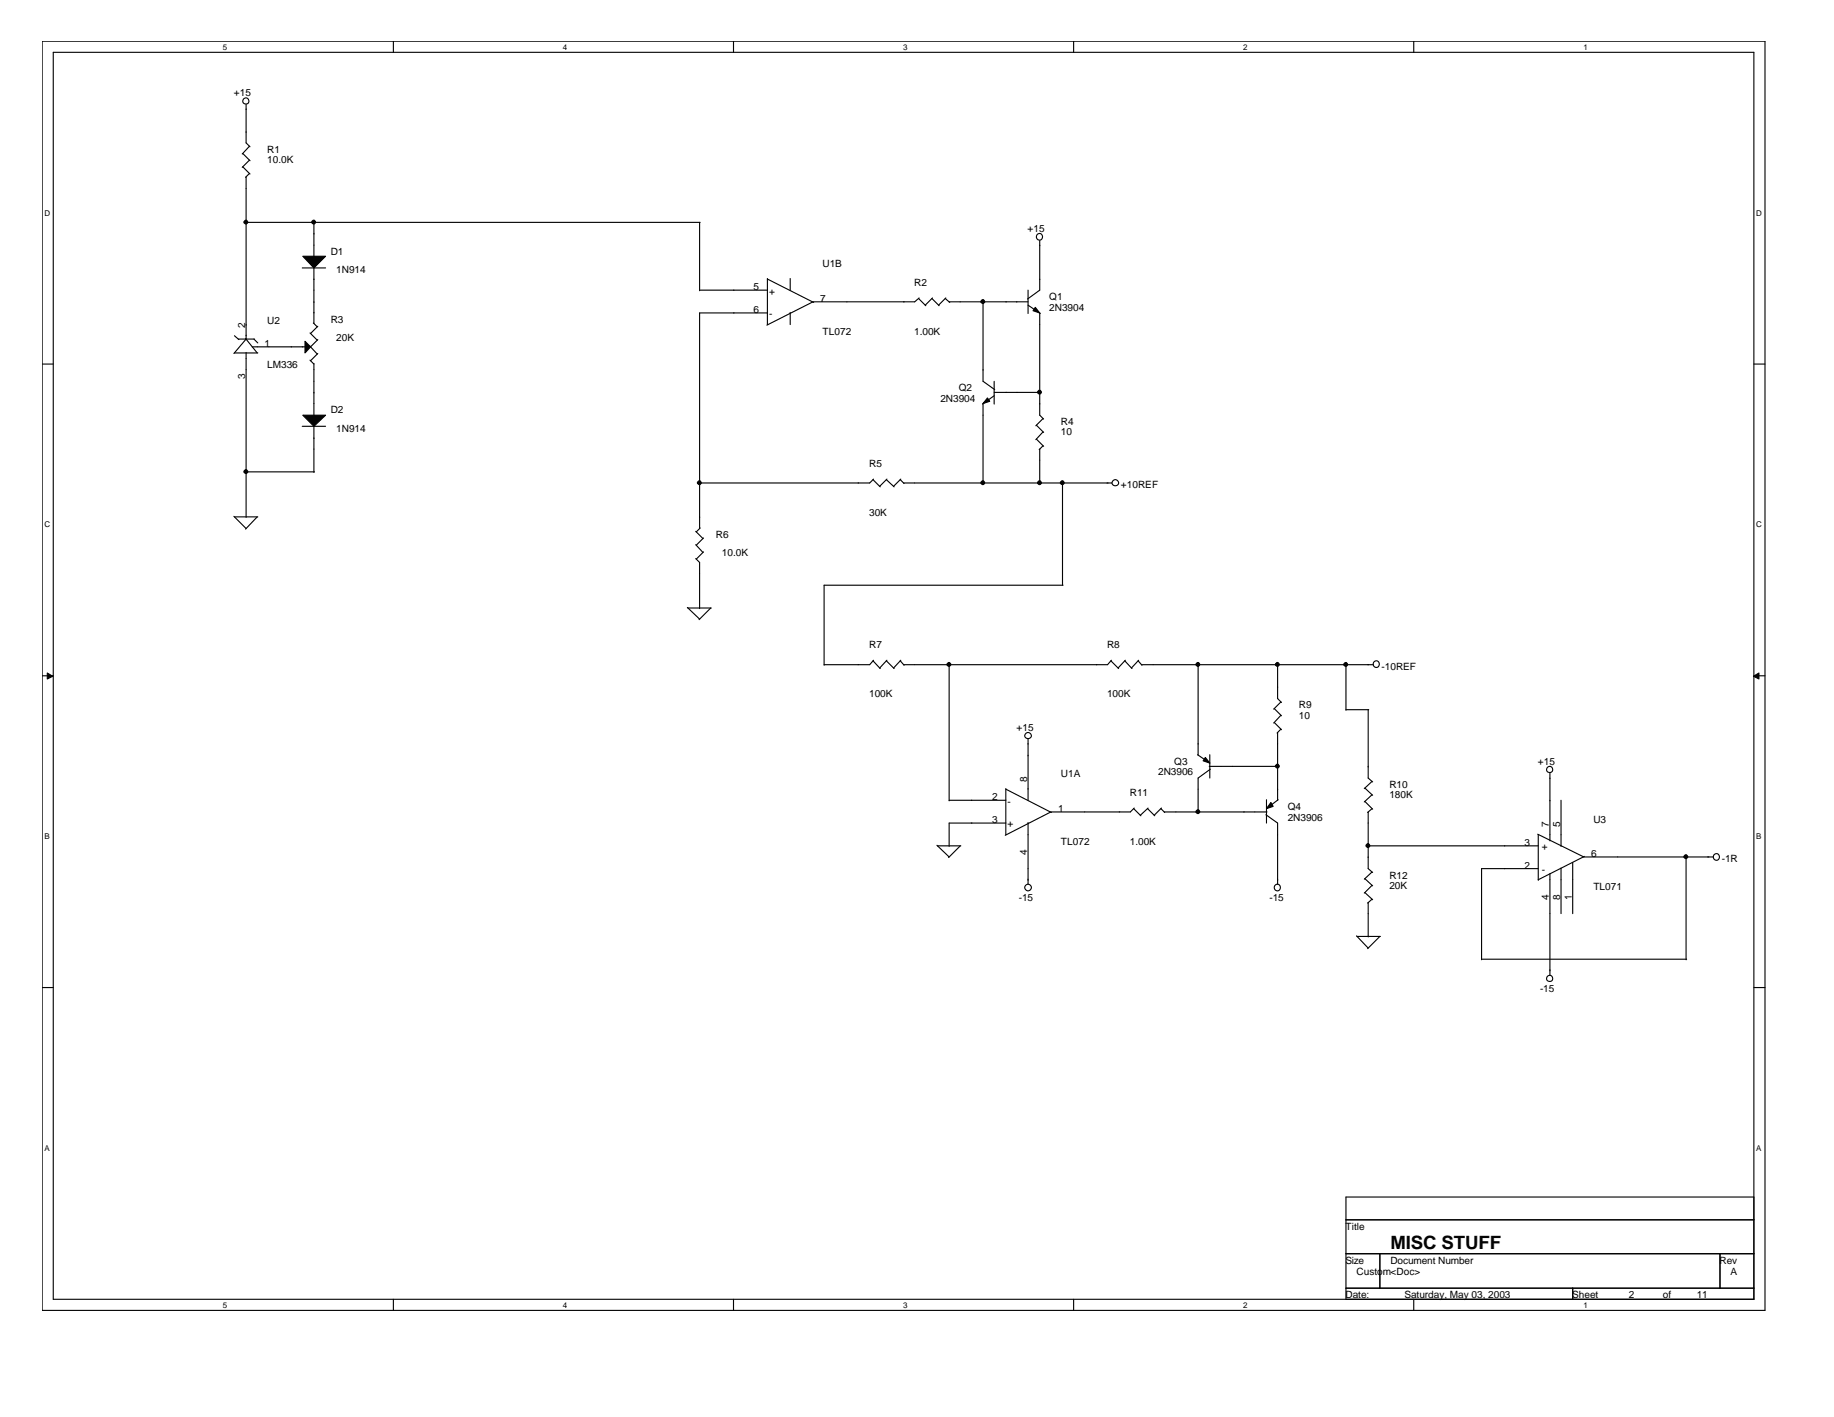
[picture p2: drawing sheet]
<svg xmlns="http://www.w3.org/2000/svg" width="279mm" height="216mm" viewBox="0 0 279 216" stroke-linecap="round" stroke-linejoin="round" font-family="sans-serif">
<g fill="none" stroke="#000" stroke-width=".17">
<path d="M6.4 6.3h262.5v193.4h-262.5zM8.1 8h259.1v190h-259.1zM37.5 15.9v5.9l.6 .6M59.9 6.3v1.7M111.7 6.3v1.7M163.6 6.3v1.7M215.4 6.3v1.7M37 23.4l1.1 1.1M37 25.4l1.1 1.1M37.5 26.9v24.8l-1.9 2.2M37.5 33.9h69.2M38 22.3l-1.1 1.2"/>
<path d="M38 24.4l-1.1 1.1M38 26.4l-.6 .6M47.8 33.9v5.2M106.6 33.9v10.4M158.4 36.7v7.5l-1.9 1.4M6.4 55.5h1.7M35.7 51.2l.7 .5M35.7 53.8h3.6M36.3 51.7h2.5M37.4 51.6l1.8 2.2M37.5 53.7v25.1M38.4 52.8h8.1"/>
<path d="M38.7 51.7l.6 .6M46 40.8h3.6M47.2 54.9l.6 .6M47.2 52.8l1.1 1.1M47.2 50.7l1.1 1.1M47.7 49.2l.6 .6M47.8 40.8v8.5M47.8 55.4v7.9M48.4 53.9l-1.1 1.1M48.4 51.7l-1.1 1.1M48.4 49.7l-1.1 1.1M106.6 44.2h10.3"/>
<path d="M116.9 42.4v7.1M116.9 42.5l7 3.6M116.9 47.7h-10.3v32.8M120.4 42.4v1.8M120.4 47.6v1.9M139.9 45.5l1.1 1.1M140 45.4l-.7 .6h-15.4l-7.1 3.5M142 45.5l1.1 1.1M142.1 45.4l-1.1 1.1M144 45.5l.7 .6M144.1 45.4l-1.1 1.1M144.6 46h12"/>
<path d="M149.8 46v12.1l1.7 1.3M151.5 58.1v3.5M151.5 59.8h7M156.6 44.2v3.6M156.6 46.5l1.9 1.3M158.4 47.7v15.6l.6 .6M267.2 55.5h1.7M35.6 78.7l1.9 1.8M35.7 78.8h3.6M37.5 71.9h10.4M39.2 78.8l-1.8 1.8M46 65h3.6"/>
<path d="M47.8 65v7M133 73.1l1.1 1.1M133.1 73l-.6 .6h-25.9M135 73.1l1.2 1.1M135.1 73l-1.1 1.1M137.1 73.1l.6 .6M137.2 73l-1.1 1.1M137.7 73.6h31.7M149.8 61.5v12.2M151.5 60.3l-1.8 1.3M157.9 64.8l1.1 1.1M157.9 66.9l1.1 1.1"/>
<path d="M158.4 68.4v5.3M158.9 63.8l-1.1 1.1M158.9 65.8l-1.1 1.2M158.9 67.9l-.6 .6M161.9 73.5v15.7M104.7 92.6l1.9 1.7M104.8 92.6h3.6M106 85.1l.6 .6v7M106 83l1.1 1.2M106 81l1.1 1.1M106.7 80.4l-.6 .6M107.2 84.1l-1.1 1.1"/>
<path d="M107.2 82l-1.1 1.1M108.3 92.6l-1.8 1.8M162 89.2h-36.5v12.2M6.4 103h1.7M133 100.7l1.1 1.2M133.1 100.6l-.6 .7h-7M135 100.7l1.2 1.2M135.1 100.6l-1.1 1.2M137.1 100.7l.6 .7M137.2 100.6l-1.1 1.2M144.6 101.3v20.7M156.6 112.6v9.3"/>
<path d="M169.2 100.7l1.2 1.2M169.3 100.6l-.6 .7h-31M171.4 100.7l1.1 1.2M171.4 100.6l-1.1 1.2M173.4 100.7l.6 .7M173.5 100.6l-1.1 1.2M173.9 101.3h35.3M182.4 115l1.9 1.3M182.5 101.3v13.8M184.2 116.8h10.5M184.3 115v3.5M184.4 117.2l-1.9 1.3v5.3"/>
<path d="M194.1 108l1.1 1.1M194.1 110.1l1.1 1.1M194.6 101.3v5.1l.6 .6M194.6 111.6v10.3M195.1 106.9l-1.1 1.1M195.1 109l-1.1 1.2M195.1 111.1l-.6 .6M205 101.3v6.9M205 108.1h3.5M208.4 108.1v10.4l.7 .6M209 119.1l-1.2 1.1M236.1 117.8v10.3"/>
<path d="M267.2 103h1.7M142.7 128.8l1.9 1.8M142.8 128.9h3.6M144.6 121.9h8.6M146.3 128.9l-1.8 1.8M153.2 120.2v7M153.2 120.2l7 3.6M153.2 125.4h-8.6v3.6M156.6 125.3v9.4M172.7 123.2l1.1 1.1M172.8 123.1l-.6 .6h-12.1l-7 3.6M174.8 123.2l1.1 1.1"/>
<path d="M174.9 123.1l-1.2 1.1M176.9 123.2l.5 .6M176.9 123.1l-1.1 1.1M177.4 123.7h15.6M192.9 124.1l1.7 1.3v9.3M192.9 121.8v3.6M194.7 121.8l-1.8 1.4M207.9 120.1l1.2 1.1M207.9 122.1l1.2 1.2M207.9 133.9l1.2 1.1M207.9 136l1.2 1.1M208.4 128.9h25.9"/>
<path d="M208.4 123.7v8.6l.7 .6M208.4 137.5v5.3M209 121.1l-1.2 1.1M209 123.2l-.6 .6M209 132.9l-1.2 1.1M209 134.9l-1.2 1.2M209 137l-.6 .6M234.3 127.1l7 3.5h19.7M234.3 127.2v6.9M234.3 132.3h-8.6v13.9M236.1 133.1v15.5M237.8 121.9v7.1"/>
<path d="M237.8 132.3v6.9M239.6 131.4v7.8M241.4 130.5l-7.1 3.5M256.9 130.6v15.6M6.4 150.5h1.7M206.7 142.6l1.7 1.9M206.7 142.7h3.6M210.2 142.7l-1.8 1.8M225.7 146.1h31.2M267.2 150.5h1.7M59.9 198v1.7M111.7 198v1.7"/>
<path d="M163.6 198v1.7M205 185.9h62.2M205 191h62.2M205 196.3h62.2M210.2 191v5.3M215.4 198v1.7M239.6 196.3v1.7M262 191v5.3M267.2 182.4h-62.2v15.6"/>
<circle cx="37.5" cy="15.4" r=".47"/>
<circle cx="158.3" cy="36.1" r=".49"/>
<circle cx="169.9" cy="73.6" r=".48"/>
<circle cx="156.6" cy="112.1" r=".48"/>
<circle cx="209.6" cy="101.2" r=".49"/>
<circle cx="236.1" cy="117.2" r=".47"/>
<circle cx="156.6" cy="135.2" r=".5"/>
<circle cx="194.6" cy="135.2" r=".49"/>
<circle cx="261.5" cy="130.6" r=".49"/>
<circle cx="236.1" cy="149.1" r=".47"/>
</g>
<g fill="#000" stroke="#000" stroke-width=".15">
<path d="M7.2 102.5l.8 .5-.8 .5z" fill-rule="evenodd"/>
<path d="M267.1 103l.9-.5v1z" fill-rule="evenodd"/>
</g>
<g fill="#000" stroke="#000" stroke-width=".17">
<path d="M46.1 39h3.5l-1.8 1.8z" fill-rule="evenodd"/>
<path d="M46.5 52l.8 .8-.8 1z" fill-rule="evenodd"/>
<path d="M157.7 46.8l.7 .9-1-.4z" fill-rule="evenodd"/>
<path d="M46.1 63.3h3.5l-1.8 1.7z" fill-rule="evenodd"/>
<path d="M150.4 60.6l.4 .5-1 .4z" fill-rule="evenodd"/>
<path d="M183.6 115.4l.7 .9-1-.4z" fill-rule="evenodd"/>
<path d="M193.6 122.3l.4 .6-1.1 .3z" fill-rule="evenodd"/>
<circle cx="37.5" cy="33.8" r=".29"/>
<circle cx="47.8" cy="33.8" r=".29"/>
<circle cx="149.7" cy="45.9" r=".29"/>
<circle cx="158.4" cy="59.7" r=".29"/>
<circle cx="37.5" cy="71.8" r=".29"/>
<circle cx="106.5" cy="73.5" r=".29"/>
<circle cx="149.7" cy="73.5" r=".29"/>
<circle cx="158.4" cy="73.5" r=".29"/>
<circle cx="161.8" cy="73.5" r=".29"/>
<circle cx="144.6" cy="101.2" r=".29"/>
<circle cx="182.5" cy="101.2" r=".29"/>
<circle cx="194.6" cy="116.7" r=".29"/>
<circle cx="194.6" cy="101.2" r=".29"/>
<circle cx="205" cy="101.2" r=".29"/>
<circle cx="182.5" cy="123.7" r=".29"/>
<circle cx="208.4" cy="128.8" r=".29"/>
<circle cx="256.8" cy="130.5" r=".29"/>
</g>
<text font-size="2.8" x="211.8" y="190.3">MISC STUFF</text>
<g font-size="1.5">
<text x="35.6" y="14.6">+15</text>
<text x="40.7" y="23.3">R1</text>
<text x="40.7" y="24.9">10.0K</text>
<text x="156.5" y="35.4">+15</text>
<text x="50.4" y="38.9">D1</text>
<text x="51.2" y="41.6">1N914</text>
<text x="125.3" y="40.7">U1B</text>
<text x="114.8" y="47.7">6</text>
<text x="114.8" y="44.2">5</text>
<text x="117.2" y="44.9">+</text>
<text x="125" y="46">7</text>
<text x="139.3" y="43.5">R2</text>
<text x="159.9" y="45.7">Q1</text>
<text x="159.9" y="47.3">2N3904</text>
<text x="37.3" y="50" transform="rotate(-90 37.3 50)">2</text>
<text x="40.3" y="52.8">1</text>
<text x="40.7" y="49.4">U2</text>
<text x="50.4" y="49.2">R3</text>
<text x="51.2" y="52">20K</text>
<text x="117.2" y="48.3">-</text>
<text x="125.3" y="51">TL072</text>
<text x="139.3" y="51">1.00K</text>
<text x="37.3" y="57.7" transform="rotate(-90 37.3 57.7)">3</text>
<text x="40.7" y="56.1">LM336</text>
<text x="146" y="59.6">Q2</text>
<text x="50.4" y="63">D2</text>
<text x="51.2" y="65.8">1N914</text>
<text x="143.3" y="61.3">2N3904</text>
<text x="161.6" y="64.8">R4</text>
<text x="132.4" y="71.1">R5</text>
<text x="161.6" y="66.3">10</text>
<text x="170.8" y="74.4">+10REF</text>
<text x="109.1" y="82">R6</text>
<text x="132.4" y="78.6">30K</text>
<text x="110" y="84.8">10.0K</text>
<text x="132.4" y="98.8">R7</text>
<text x="168.7" y="98.8">R8</text>
<text x="132.4" y="106.2">100K</text>
<text x="168.7" y="106.2">100K</text>
<text x="197.9" y="107.9">R9</text>
<text x="210.5" y="102">-10REF</text>
<text x="154.9" y="111.4">+15</text>
<text x="197.9" y="109.5">10</text>
<text x="156.5" y="119.1" transform="rotate(-90 156.5 119.1)">8</text>
<text x="161.6" y="118.4">U1A</text>
<text x="176.4" y="118.1">2N3906</text>
<text x="178.9" y="116.6">Q3</text>
<text x="234.3" y="116.6">+15</text>
<text x="151.1" y="121.9">2</text>
<text x="151.1" y="125.4">3</text>
<text x="153.5" y="122.6">-</text>
<text x="161.2" y="123.7">1</text>
<text x="172.1" y="121.2">R11</text>
<text x="196.2" y="123.4">Q4</text>
<text x="196.2" y="125.1">2N3906</text>
<text x="211.7" y="120.1">R10</text>
<text x="211.7" y="121.6">180K</text>
<text x="242.7" y="125.4">U3</text>
<text x="153.5" y="126.1">+</text>
<text x="156.5" y="130.3" transform="rotate(-90 156.5 130.3)">4</text>
<text x="161.6" y="128.7">TL072</text>
<text x="172.1" y="128.7">1.00K</text>
<text x="232.2" y="128.9">3</text>
<text x="234.9" y="129.5">+</text>
<text x="236" y="126.1" transform="rotate(-90 236 126.1)">7</text>
<text x="237.7" y="126.1" transform="rotate(-90 237.7 126.1)">5</text>
<text x="242.4" y="130.6">6</text>
<text x="262.3" y="131.4">-1R</text>
<text x="155.2" y="137.3">-15</text>
<text x="193.4" y="137.3">-15</text>
<text x="211.7" y="133.9">R12</text>
<text x="211.7" y="135.4">20K</text>
<text x="232.2" y="132.3">2</text>
<text x="234.9" y="133">-</text>
<text x="236" y="137.2" transform="rotate(-90 236 137.2)">4</text>
<text x="237.7" y="137.2" transform="rotate(-90 237.7 137.2)">8</text>
<text x="239.4" y="137.2" transform="rotate(-90 239.4 137.2)">1</text>
<text x="242.7" y="135.6">TL071</text>
<text x="234.6" y="151.1">-15</text>
<text x="205" y="187.4">Title</text>
<text x="205" y="197.8">Date:</text>
<text x="205" y="192.5">Size</text>
<text x="206.7" y="194.3">Custom&lt;Doc&gt;</text>
<text x="211.8" y="192.5">Document Number</text>
<text x="214" y="197.8">Saturday, May 03, 2003</text>
<text x="239.5" y="197.8">Sheet</text>
<text x="248.2" y="197.8">2</text>
<text x="253.3" y="197.8">of</text>
<text x="258.5" y="197.8">11</text>
<text x="262" y="192.5">Rev</text>
<text x="263.7" y="194.3">A</text>
</g>
<g font-size="1.2">
<text x="34" y="7.6">5</text>
<text x="85.8" y="7.6">4</text>
<text x="137.6" y="7.6">3</text>
<text x="189.4" y="7.6">2</text>
<text x="241.2" y="7.6">1</text>
<text x="6.8" y="32.9">D</text>
<text x="267.5" y="32.9">D</text>
<text x="6.8" y="80.3">C</text>
<text x="267.5" y="80.3">C</text>
<text x="6.8" y="127.8">B</text>
<text x="267.5" y="127.8">B</text>
<text x="6.8" y="175.3">A</text>
<text x="267.5" y="175.3">A</text>
<text x="34" y="199.3">5</text>
<text x="85.8" y="199.3">4</text>
<text x="137.6" y="199.3">3</text>
<text x="189.4" y="199.3">2</text>
<text x="241.2" y="199.3">1</text>
</g>
</svg>
